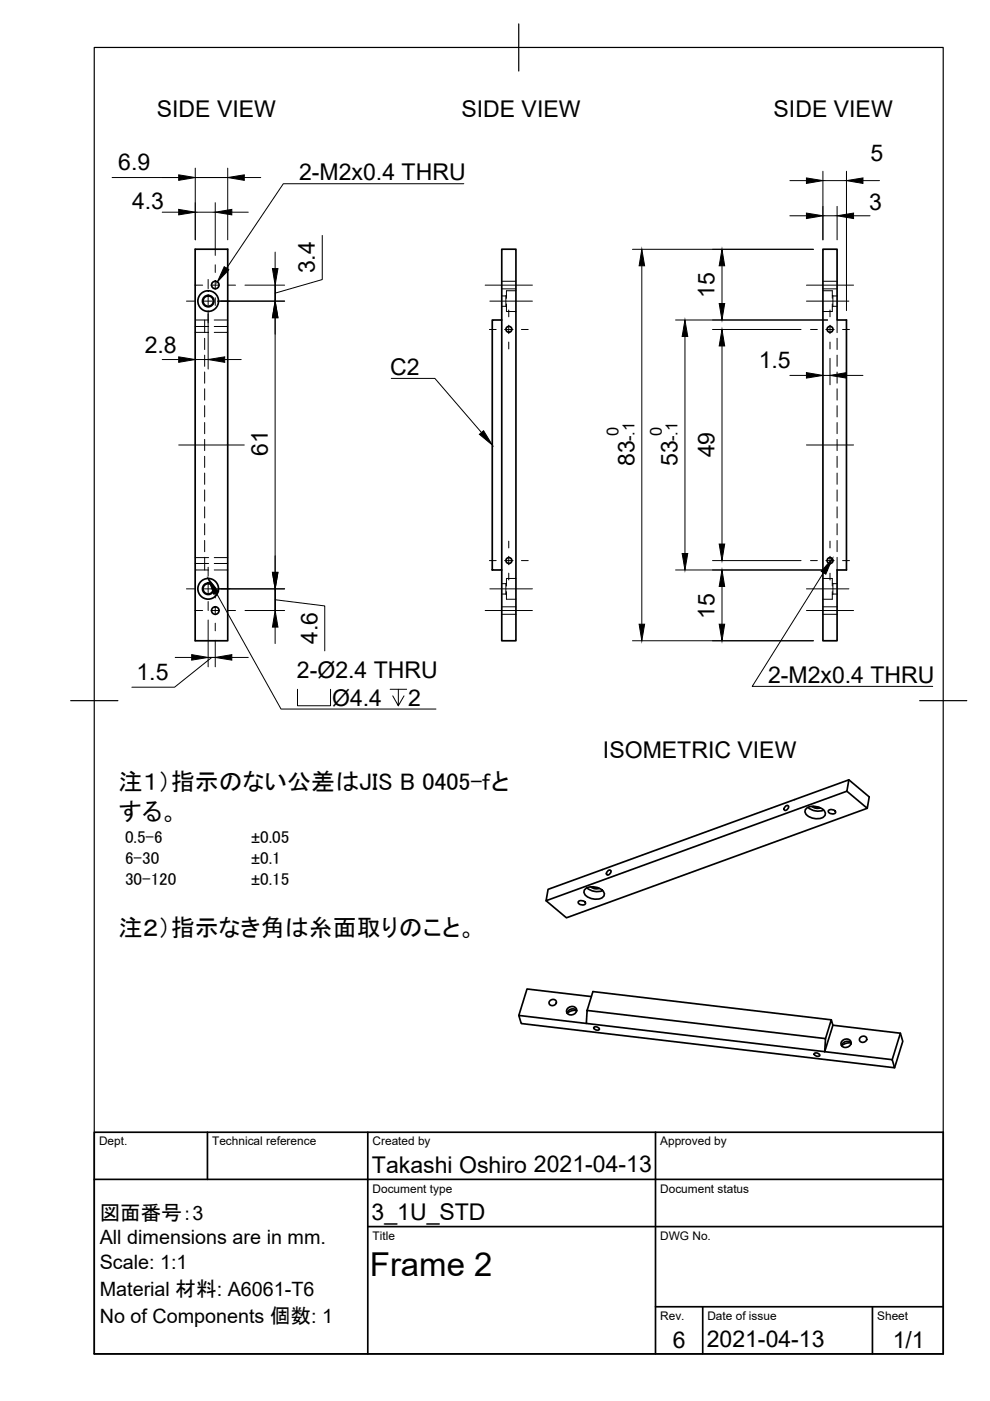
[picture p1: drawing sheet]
<svg xmlns="http://www.w3.org/2000/svg" width="210mm" height="297mm" viewBox="0 0 210 297" stroke-linecap="round" stroke-linejoin="round" font-family="sans-serif">
<!-- layer: Hidden -->
<g fill="none" stroke="#000" stroke-width=".21">
<path d="M106.4 59.6h3M174.5 59.6h3M41.4 67.8h2.8M41.4 69.2h2.8M41.4 70.5h2.8M43.4 67.8v2.7M43.4 71.7v2.4M43.4 75.3v2.4M43.4 78.9v2.3M45.4 67.8h2.9M45.4 69.2h2.9M45.4 70.5h2.9"/>
<path d="M106.4 64.9h.9M106.4 62.7h.9M106.4 61.2h3M107.3 62.7v2.2M107.3 64.9l.1 .2M107.4 64.4v1.6h2M107.4 62.6l-.1 .1M109.4 61.6h-2v1.7M174.5 61.6h2v1.7M174.5 61.2h3M176.5 64.4v1.6h-2M176.5 62.6l.1 .1"/>
<path d="M176.6 62.7v2.2M176.6 64.9h.9M176.6 62.7h.9M176.6 64.9l-.1 .2M177.5 67.8v2.7M177.5 71.7v2.4M177.5 75.3v2.4M177.5 78.9v2.3M43.4 82.4v2.4M43.4 86v2.4M43.4 89.6v2.4M43.4 93.2v2.3"/>
<path d="M43.4 96.7v2.4M177.5 82.4v2.4M177.5 86v2.4M177.5 89.6v2.4M177.5 93.2v2.3M177.5 96.7v2.4M41.4 118.2h2.8M41.4 119.5h2.8M43.4 100.3v2.4M43.4 103.9v2.4M43.4 107.4v2.4M43.4 111v2.4"/>
<path d="M43.4 114.6v2.4M43.4 118.2v2.6M45.4 118.2h2.9M45.4 119.5h2.9M177.5 100.3v2.4M177.5 103.9v2.4M177.5 107.4v2.4M177.5 111v2.4M177.5 114.6v2.4M177.5 118.2v2.6M41.4 120.8h2.8M45.4 120.8h2.9"/>
<path d="M106.4 125.9h.9M106.4 123.7h.9M106.4 130.2h3M106.4 128.7h3M107.3 123.7v2.2M107.3 125.9l.1 .2M107.4 125.4v1.6h2M107.4 123.6l-.1 .1M109.4 122.6h-2v1.7M174.5 122.6h2v1.7M174.5 130.2h3M174.5 128.7h3"/>
<path d="M176.5 125.4v1.6h-2M176.5 123.6l.1 .1M176.6 123.7v2.2M176.6 125.9h.9M176.6 123.7h.9M176.6 125.9l-.1 .2"/>
</g>
<!-- layer: Visible -->
<g fill="none" stroke="#000" stroke-width=".36">
<path d="M41.4 52.8h6.9v83.1h-6.9zM174.5 52.8h3v15h2v53h-2v15.1h-3zM104.4 67.8h2v53h-2zM106.4 67.8v-15h3v83.1h-3v-15.1M166.5 170.9l.3-.1 .4 .1a.68 .68 0 0 1-.2 .7 .68 .68 0 0 1-.7 .1zM171.1 171.3a2.96 2.96 0 0 1 3.9 1 1.38 1.38 0 0 1-1.8 1.3 2.6 2.6 0 0 1-2.5-1.4l.1-.6zM171.3 171.2a3.3 3.3 0 0 0 3.3 .6M172.1 171l.9 .4 .9-.1M172.4 171l.6 .2h.7M175.7 171.8l.8-.1a.57 .57 0 0 1 .6 .7l-.8 .2a.57 .57 0 0 1-.6-.8zM180 165.3l4.3 3.7-.4 2.4-4.3-3.6M183.9 171.4l-63.8 23.2-4.3-3.6"/>
<path d="M116.2 188.6l63.8-23.3-.4 2.5-63.8 23.2zM122.7 191.1l.7-.1a.57 .57 0 0 1 .7 .7l-.8 .2a.57 .57 0 0 1-.6-.8zM124.2 188.4a2.96 2.96 0 0 1 3.9 1 1.38 1.38 0 0 1-1.8 1.2 2.6 2.6 0 0 1-2.5-1.3l.1-.7zM124.5 188.2a3.3 3.3 0 0 0 3.3 .6M125.3 188l.8 .4 1-.1M125.6 188l.6 .3 .6-.1M128.9 184.6l.2-.1 .4 .1a.68 .68 0 0 1-.2 .7 .68 .68 0 0 1-.7 .1zM116.6 212.2a.69 .69 0 0 1 1-.2 .69 .69 0 0 1 0 1.1 .67 .67 0 0 1-.9 0 .67 .67 0 0 1-.1-.9zM120.3 213.8a1.03 1.03 0 0 1 1.2-.4 1.03 1.03 0 0 1 .7 1 1.05 1.05 0 0 1-1.1 .8 1.05 1.05 0 0 1-.9-1zM122.2 214.2l-.8 .1-1.1 .5M122.3 214.3a1.19 1.19 0 0 0-2 .5M124.3 217l-14.3-1.7 .5 1.7 79.2 9.4-.5-1.7-14.3-1.7 1.7-5.6-.3-1.2-1.3 4"/>
<path d="M124.5 214.2l50.5 6-.1 2.8-50.6-6zM124.5 214.2l1.2-4 50.6 6M125.4 211.3l-13.7-1.6-1.7 5.6M125.9 217.8a.73 .73 0 0 1 1.1 .5 .73 .73 0 0 1-1.1-.5zM176.6 217.4l14.3 1.7-1.7 5.6M190.9 219.1l.5 1.7-1.7 5.6M172.7 223.4a.73 .73 0 0 1 1.1 .4 .73 .73 0 0 1-1.1-.4zM178.5 220.7a1.03 1.03 0 0 1 1.2-.4 1.03 1.03 0 0 1 .7 1 1.05 1.05 0 0 1-1.1 .8 1.05 1.05 0 0 1-1-1zM178.7 221.2a1.2 1.2 0 0 1 1.7-.1l-.8 .1-1.1 .5zM182.4 220a.69 .69 0 0 1 1.1-.2 .69 .69 0 0 1-.1 1.1 .67 .67 0 0 1-.9 0 .67 .67 0 0 1-.1-.9z"/>
<circle cx="44.1" cy="63.8" r="1.22"/>
<circle cx="44.1" cy="63.8" r="1.09"/>
<circle cx="44.1" cy="63.8" r="2.19"/>
<circle cx="45.6" cy="60.4" r=".79"/>
<circle cx="107.9" cy="69.8" r=".62"/>
<circle cx="176" cy="69.8" r=".62"/>
<circle cx="107.9" cy="118.8" r=".62"/>
<circle cx="176" cy="118.8" r=".62"/>
<circle cx="44.1" cy="124.8" r="1.22"/>
<circle cx="44.1" cy="124.8" r="1.09"/>
<circle cx="44.1" cy="124.8" r="2.19"/>
<circle cx="45.6" cy="129.5" r=".79"/>
</g>
<!-- layer: Border -->
<path d="M20 10.1h180v276.9h-180zM110 5.1v10M15 148.6h10M195 148.6h10" fill="none" stroke="#000" stroke-width=".25"/>
<!-- layer: TitleBlock -->
<path d="M20 240.1h180v46.9h-180zM20 250h180M44 240.1v9.9M78 240.1v46.9M139 240.1v46.9M78 260.1h122M139 277.1h61M149 277.1v9.9M185 277.1v9.9" fill="none" stroke="#000" stroke-width=".36"/>
<!-- layer: Center Lines -->
<g fill="none" stroke="#000" stroke-width=".21">
<path d="M44.1 59.3v1.9M45.6 56.1v1.7M45.6 59.5v1.8M39.5 63.8h2M41.3 60.5h1.7M43.2 63.8h1.8M44.1 63v1.7M44.1 66.5v1.9M44.7 60.5h1.8M45.6 63.1v1.7M46.8 63.8h1.9M48.3 60.5h1.6"/>
<path d="M102.9 60.5h10M103.8 69.9h1.4M103.9 63.8h9M107 69.9h1.8M107.9 65.7v1.5M107.9 68.9v1.8M107.9 72.5v1.5M110.6 69.9h1.4M171 63.8h9M171 60.5h10M171.9 69.9h1.4M175.1 69.9h1.8"/>
<path d="M176 65.7v1.5M176 68.9v1.8M176 72.5v1.5M178.6 69.9h1.5M37.9 94.3h13.9M171 94.3h10M103.8 118.9h1.4M107 118.9h1.8M107.9 114.7v1.5M107.9 117.9v1.8M110.6 118.9h1.4M171.9 118.9h1.4"/>
<path d="M175.1 118.9h1.8M176 114.7v1.5M176 117.9v1.8M178.6 118.9h1.5M39.5 124.8h2M41.3 129.4h1.7M43.2 124.8h1.8M44.1 120.3v1.9M44.1 124v1.7M44.1 127.5v1.9M44.7 129.4h1.8M45.6 125.1v1.7"/>
<path d="M45.6 128.6v1.7M45.6 132.1v1.6M46.8 124.8h1.9M48.3 129.4h1.6M102.9 129.4h10M103.9 124.8h9M107.9 121.5v1.5M171 124.8h9M171 129.4h10M176 121.5v1.5"/>
</g>
<!-- layer: Dimensions -->
<g fill="none" stroke="#000" stroke-width=".21">
<path d="M23.8 37.6h17.6M41.4 35.7v15.1M48.3 37.6h-6.9h6.9M48.3 35.7v15.1M51.8 37.6h3.5M167.5 38.3h3.5M174.5 36.3v14.5M174.5 38.3h5M179.5 36.3v29.6M183 38.3h3.5M34.4 45h3.5M41.4 45h4.2"/>
<path d="M45.6 43v11.2M49.1 45h3.5M58.3 53.5v3.4M68.3 49.9v9.4l-10 2.9M134.1 52.9h38.4M136.1 56.4v75.9M153.1 56.4v8M167.5 45.7h3.5M174.5 45.7h3M177.5 43.8v7M181 45.7h3.5M34.4 76.2h3.5"/>
<path d="M41.4 76.2h2.7M44.1 65.9v12.3M46.1 63.8h14.2M47.6 76.2h3.5M51.9 60.5h8.4M58.3 63.8v-3.3v3.3M58.3 67.4v54M143.2 67.8h32.3M145.2 71.3v46.1M151.1 69.9h18.7M153.1 73.3v42M167.5 79.6h3.5"/>
<path d="M174.5 79.6h1.5M176 76v5.6M179.5 79.6h3.5M151.1 118.9h18.7M37.1 139.4h3.5M44.1 131.5v9.9M44.9 139.4l-7.9 6.3h-9M45.6 139.4h-1.5h1.5M45.6 135.7v5.7M46.1 124.8h14.2M49.1 139.4h3.5M51.9 129.4h8.4"/>
<path d="M58.3 127.2l10.6 1.3v9.5M58.3 124.8v4.6v-4.6M58.3 133v3.4M134.1 135.9h38.4M143.2 120.8h32.3M153.1 124.3v8"/>
</g>
<g fill="#000" stroke="#000" stroke-width=".21">
<path d="M37.9 37.1l3.5 .5-3.5 .6zM48.3 37.6l3.5-.5v1.1zM171 37.7l3.5 .6-3.5 .6zM179.5 38.3l3.5-.6v1.2zM37.9 44.4l3.5 .6-3.5 .6zM45.6 45l3.5-.6v1.2zM57.8 56.9h1.1l-.6 3.6zM136.1 52.9l.6 3.5h-1.2zM153.1 52.9l.5 3.5h-1.1zM171 45.2l3.5 .5-3.5 .6zM177.5 45.7l3.5-.5v1.1zM37.9 75.7l3.5 .5-3.5 .6z"/>
<path d="M44.1 76.2l3.5-.5v1.1zM58.3 63.8l.6 3.6h-1.1zM145.2 67.8l.6 3.5h-1.2zM153.1 69.9l.5 3.4h-1.1zM152.5 64.4h1.1l-.5 3.4zM171 79l3.5 .6-3.5 .6zM176 79.6l3.5-.6v1.2zM144.6 117.4h1.2l-.6 3.4zM152.5 115.3h1.1l-.5 3.6zM40.6 138.8l3.5 .6-3.5 .6zM45.6 139.4l3.5-.6v1.2zM57.8 121.4h1.1l-.6 3.4z"/>
<path d="M58.3 129.4l.6 3.6h-1.1zM135.5 132.3h1.2l-.6 3.6zM152.5 132.3h1.1l-.5 3.6zM153.1 120.8l.5 3.5h-1.1z"/>
</g>
<!-- layer: Annotations -->
<path d="M47.5 56.5l1 .7-2.4 2.6zM101.6 92.1l.9-.8 1.9 3zM44.1 122.6l2.3 2.8-1.1 .6zM176.5 118.5l-1.4 3.2-1-.6z" fill="#000" stroke="#000" stroke-width=".21"/>
<path d="M98.3 39h-38.2l-12.1 17.9M83 80.2h9.2l9.9 11.5M45.8 125.7l13.8 24.6h32.8M174.6 121.4l-15.1 24.1h38.3M63.1 146.1v3.5h7v-3.5M82.7 146.1h3.5M84.5 146.1v3.5l-1.2-2.1M85.7 147.5l-1.2 2.1" fill="none" stroke="#000" stroke-width=".21"/>
<text font-size="7" x="78.4" y="270.6">Frame 2</text>
<g font-size="5.1">
<text x="25.1" y="167.4">注１）指示のない公差はJIS B 0405-fと</text>
<text x="25.2" y="173.9">する。</text>
<text x="25.1" y="198.4">注２）指示なき角は糸面取りのこと。</text>
</g>
<g font-size="4.9">
<text x="33.3" y="24.7">SIDE VIEW</text>
<text x="97.8" y="24.7">SIDE VIEW</text>
<text x="164" y="24.8">SIDE VIEW</text>
<text x="184.6" y="34.1">5</text>
<text x="25.1" y="36.1">6.9</text>
<text x="63.4" y="38.3">2-M2x0.4 THRU</text>
<text x="28" y="44.3">4.3</text>
<text x="184.3" y="44.6">3</text>
<text x="66.8" y="58" transform="rotate(-90 66.8 58)">3.4</text>
<text x="151.5" y="63.2" transform="rotate(-90 151.5 63.2)">15</text>
<text x="30.7" y="74.9">2.8</text>
<text x="160.9" y="78">1.5</text>
<text x="82.7" y="79.5">C2</text>
<text x="56.8" y="96.7" transform="rotate(-90 56.8 96.7)">61</text>
<text x="134.5" y="98.8" transform="rotate(-90 134.5 98.8)">83</text>
<text x="143.7" y="98.8" transform="rotate(-90 143.7 98.8)">53</text>
<text x="151.5" y="97" transform="rotate(-90 151.5 97)">49</text>
<text x="151.5" y="131.2" transform="rotate(-90 151.5 131.2)">15</text>
<text x="67.3" y="136.6" transform="rotate(-90 67.3 136.6)">4.6</text>
<text x="62.9" y="143.7">2-Ø2.4 THRU</text>
<text x="28.9" y="144.2">1.5</text>
<text x="70.4" y="149.6">Ø4.4</text>
<text x="86.6" y="149.6">2</text>
<text x="162.8" y="144.8">2-M2x0.4 THRU</text>
<text x="127.8" y="160.7">ISOMETRIC VIEW</text>
<text x="78.9" y="248.6">Takashi Oshiro 2021-04-13</text>
<text x="78.8" y="258.6">3_1U_STD</text>
<text x="142.6" y="285.7">6</text>
<text x="149.8" y="285.6">2021-04-13</text>
<text x="189.3" y="285.8">1/1</text>
</g>
<text font-size="4.4" x="21.1" y="258.7">図面番号：3</text>
<g font-size="4.2">
<text x="21.1" y="263.8">All dimensions are in mm.</text>
<text x="21.1" y="269.1">Scale: 1:1</text>
<text x="21.1" y="274.7">Material 材料: A6061-T6</text>
<text x="21.1" y="280.4">No of Components 個数: 1</text>
</g>
<g font-size="3.6">
<text x="26.5" y="178.7">0.5-6</text>
<text x="26.5" y="183.2">6-30</text>
<text x="26.5" y="187.7">30-120</text>
</g>
<g font-size="3.5">
<text x="131.2" y="92.4" transform="rotate(-90 131.2 92.4)">0</text>
<text x="134.5" y="93.5" transform="rotate(-90 134.5 93.5)">-.1</text>
<text x="140.3" y="92.4" transform="rotate(-90 140.3 92.4)">0</text>
<text x="143.7" y="93.5" transform="rotate(-90 143.7 93.5)">-.1</text>
<text x="53.3" y="178.7">±0.05</text>
<text x="53.3" y="183.2">±0.1</text>
<text x="53.3" y="187.7">±0.15</text>
</g>
<g font-size="2.5">
<text x="21" y="242.9">Dept.</text>
<text x="45" y="242.9">Technical reference</text>
<text x="79" y="242.9">Created by</text>
<text x="140" y="242.9">Approved by</text>
<text x="79" y="252.8">Document type</text>
<text x="140" y="252.8">Document status</text>
<text x="79" y="262.9">Title</text>
<text x="140" y="262.9">DWG No.</text>
<text x="140" y="279.9">Rev.</text>
<text x="150" y="279.9">Date of issue</text>
<text x="186" y="279.9">Sheet</text>
</g>
</svg>
